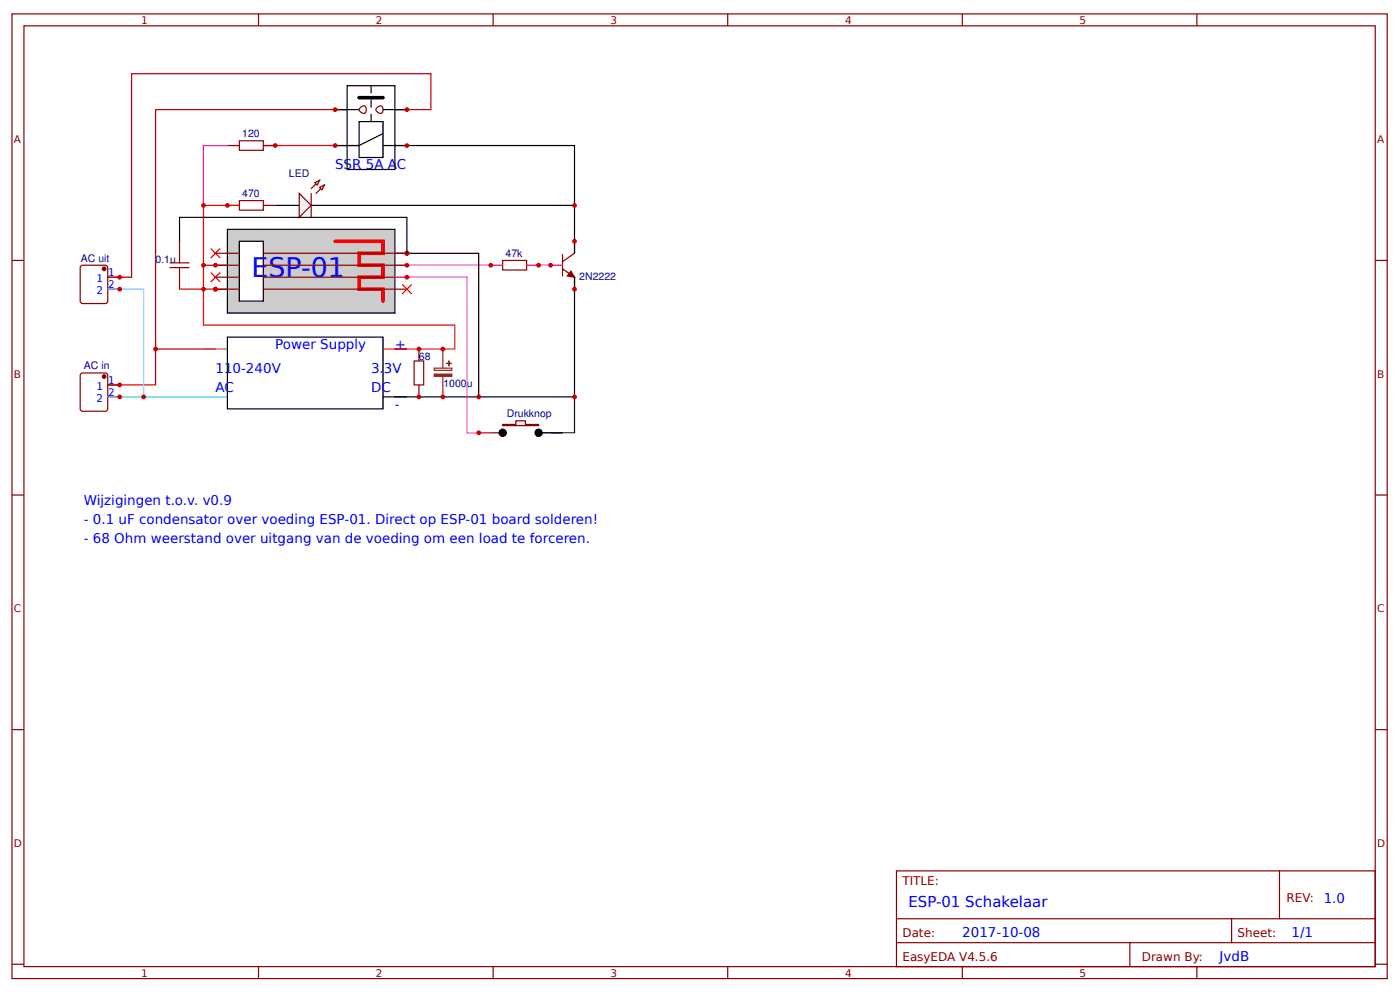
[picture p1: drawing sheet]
<svg xmlns="http://www.w3.org/2000/svg" width="312mm" height="221mm" viewBox="0 0 312 221" stroke-linecap="round" stroke-linejoin="round" font-family="sans-serif">
<g fill="none" stroke="#800" stroke-width=".27">
<path d="M2.7 3.1h306.4v215h-306.4zM5.3 5.8h301.1v209.6h-301.1zM57.6 3.1v2.7M109.9 3.1v2.7M162.2 3.1v2.7M214.4 3.1v2.7M266.7 3.1v2.7M2.7 58h2.6M17.9 59.4l.5-.3h5.1l.4 .3 .1 7.7-.3 .5h-5.3l-.5-.2zM109.3 59.1h2.7M117.3 59.1h2.7M122.7 59.1h2.6"/>
<path d="M125.3 59.9l2.7 1.9v2.6M125.3 56.7v4.8M128 53.8v2.6l-2.7 1.9M306.4 58h2.7M24 61.8h2.7M24 64.4h2.7M17.9 83.4l.5-.3h5.1l.4 .3 .1 7.7-.3 .5h-5.3l-.5-.2zM24 85.8h2.7M24 88.4h2.7M2.7 110.3h2.6M306.4 110.3h2.7M2.7 162.6h2.6"/>
<path d="M306.4 162.6h2.7M199.8 194.1h106.6v21.3h-106.6zM285.1 194.1v10.6M2.7 214.9h2.6M57.6 215.4v2.7M109.9 215.4v2.7M162.2 215.4v2.7M199.8 204.7h106.6M199.8 210.1h106.6M214.4 215.4v2.7M251.8 210.1v5.3M266.7 215.4v2.7"/>
<path d="M274.4 204.7v5.4M306.4 214.9h2.7"/>
</g>
<g fill="#800" stroke="#800" stroke-width=".27">
<path d="M127.2 60.4l.8 1.4-1.6-.3z"/>
<circle cx="23.2" cy="83.9" r=".4"/>
<circle cx="23.2" cy="59.9" r=".4"/>
</g>
<path d="M24 64.4h8v24M24 88.4h24" fill="none" stroke="#6cf" stroke-width=".27"/>
<path d="M48 77.8h-13.3v8h-10.7" fill="none" stroke="#c00" stroke-width=".27"/>
<path d="M61.3 45.8h5.4M69.3 45.8h5.4M128 61.8v26.6h-40" fill="none" stroke="#000" stroke-width=".27"/>
<path d="M112 58h5.3v2.2h-5.3z" fill="none" stroke="#a00000" stroke-width=".27"/>
<path d="M66.7 43.1l2.6 2.7-2.6 2.6z" fill="#efefef" stroke="#800" stroke-width=".27"/>
<path d="M71.2 40.2l-1.9 1.8M72.3 41.2l-1.9 1.9" fill="none" stroke="#800" stroke-width=".27"/>
<g fill="#efefef" stroke="#800" stroke-width=".27">
<path d="M71.2 41.8l1.1-.6-.6 1.1z"/>
<path d="M70.1 40.7l1.1-.5-.5 1z"/>
</g>
<path d="M50.7 45.8h2.6M58.7 45.8h2.6M69.3 43.1v5.3" fill="none" stroke="#800" stroke-width=".27"/>
<path d="M74.7 45.8h53.3v10.6" fill="none" stroke="#000" stroke-width=".27"/>
<path d="M53.3 44.7h5.4v2.1h-5.4z" fill="none" stroke="#a00000" stroke-width=".27"/>
<path d="M58.7 32.4h21.3M53.3 45.8h-8v13.3" fill="none" stroke="#f00" stroke-width=".27"/>
<path d="M128 88.4v8h-5.3" fill="none" stroke="#080" stroke-width=".27"/>
<circle cx="128" cy="88.4" r=".53" fill="#c00"/>
<path d="M88 59.1h24" fill="none" stroke="#f0f" stroke-width=".27"/>
<circle cx="32" cy="88.4" r=".53" fill="#c00"/>
<path d="M88 32.4h40v13.4" fill="none" stroke="#000" stroke-width=".27"/>
<circle cx="128" cy="45.8" r=".53" fill="#c00"/>
<path d="M50.7 59.1h-5.4v13.3h56v5.4h-13.3M45.3 64.4h5.4" fill="none" stroke="#f00" stroke-width=".27"/>
<circle cx="45.3" cy="64.4" r=".53" fill="#c00"/>
<g fill="#000" stroke="#f00" stroke-width=".27">
<path d="M46.9 55.4l2.2 2.1zM46.9 57.5l2.2-2.1z"/>
<path d="M46.9 60.7l2.2 2.1zM46.9 62.8l2.2-2.1z"/>
</g>
<circle cx="45.3" cy="59.1" r=".53" fill="#c00"/>
<path d="M88 56.4h18.7v32" fill="none" stroke="#000" stroke-width=".27"/>
<path d="M77.3 24.4h-42.6v53.4" fill="none" stroke="#c00" stroke-width=".27"/>
<circle cx="34.7" cy="77.8" r=".53" fill="#c00"/>
<path d="M88 24.4h8v-8h-66.7v45.4h-5.3" fill="none" stroke="#c00" stroke-width=".27"/>
<circle cx="106.7" cy="88.4" r=".53" fill="#c00"/>
<path d="M98.7 77.8v4.2M96.8 82h3.9v.5h-3.9zM98.7 83.9v4.5" fill="none" stroke="#8d2323" stroke-width=".27"/>
<g fill="#8d2323" stroke="#8d2323" stroke-width=".27">
<path d="M96.8 83.4h3.9v.5h-3.9z"/>
<path d="M99.5 81h1z"/>
<path d="M100 80.4v1.1z"/>
</g>
<g fill="#c00">
<circle cx="128" cy="53.8" r=".53"/>
<circle cx="128" cy="64.4" r=".53"/>
</g>
<path d="M112 94.6h2.9v-.8h2.2v.8h2.9v.2h-8z" fill="#efefef" stroke="#800" stroke-width=".27"/>
<path d="M120 96.4h5.3" fill="none" stroke="#000" stroke-width=".27"/>
<path d="M106.7 96.4h5.3" fill="none" stroke="#800" stroke-width=".27"/>
<g fill="#000" stroke="#000" stroke-width=".27">
<circle cx="112" cy="96.4" r=".8"/>
<circle cx="120" cy="96.4" r=".8"/>
</g>
<path d="M50.7 51.1h37.3v18.7h-37.3z" fill="#ccc" stroke="#000" stroke-width=".27"/>
<path d="M53.3 53.8h5.4v13.3h-5.4z" fill="#fff" stroke="#000" stroke-width=".27"/>
<path d="M74.7 53.8h10.6v2.6h-5.3v2.7h5.3v2.7h-5.3v2.6h5.3v2.7" fill="none" stroke="#f00" stroke-width=".8"/>
<path d="M48 56.4h5.3M48 59.1h5.3M58.7 56.4h32M58.7 59.1h32M48 61.8h5.3M48 64.4h5.3M58.7 61.8h32M58.7 64.4h32" fill="none" stroke="#800" stroke-width=".27"/>
<path d="M88 61.8h16v34.6h5.3" fill="none" stroke="#f0f" stroke-width=".27"/>
<g fill="#c00">
<circle cx="106.7" cy="96.4" r=".53"/>
<circle cx="90.7" cy="61.8" r=".53"/>
</g>
<path d="M117.3 59.1h8" fill="none" stroke="#f0f" stroke-width=".27"/>
<g fill="#c00">
<circle cx="120" cy="59.1" r=".53"/>
<circle cx="122.7" cy="59.1" r=".53"/>
<circle cx="109.3" cy="59.1" r=".53"/>
<circle cx="90.7" cy="59.1" r=".53"/>
<circle cx="90.7" cy="56.4" r=".53"/>
</g>
<path d="M89.6 63.4l2.1 2.1zM91.7 63.4l-2.1 2.1z" fill="#000" stroke="#f00" stroke-width=".27"/>
<g fill="#c00">
<circle cx="48" cy="59.1" r=".53"/>
<circle cx="48" cy="64.4" r=".53"/>
<circle cx="50.7" cy="45.8" r=".53"/>
</g>
<path d="M77.3 19.1h10.7v18.7h-10.7zM74.7 24.4h5.3M80 27.1h5.3v8h-5.3zM85.3 29.8l-5.3 2.6h-5.3M85.3 32.4h5.4M85.3 24.4h5.4" fill="none" stroke="#000" stroke-width=".27"/>
<path d="M80.3 23.9a.71 .71 0 0 1 1.2 0v1.1a.85 .85 0 0 1-1 .1 .85 .85 0 0 1-.4-.9zM84.1 23.9a.71 .71 0 0 1 1.2 0v1.1a.85 .85 0 0 1-1 .1 .85 .85 0 0 1-.5-.9z" fill="none" stroke="#800" stroke-width=".27"/>
<path d="M80 21.8h5.3" fill="none" stroke="#000" stroke-width=".8"/>
<path d="M82.7 27.1v-8" fill="none" stroke="#000" stroke-width=".27" stroke-dasharray="1.6 1.6"/>
<g fill="#c00">
<circle cx="90.7" cy="24.4" r=".53"/>
<circle cx="74.7" cy="24.4" r=".53"/>
<circle cx="74.7" cy="32.4" r=".53"/>
<circle cx="90.7" cy="32.4" r=".53"/>
</g>
<path d="M53.3 31.4h5.4v2.1h-5.4z" fill="none" stroke="#a00000" stroke-width=".27"/>
<path d="M50.7 32.4h2.6M58.7 32.4h2.6" fill="none" stroke="#800" stroke-width=".27"/>
<circle cx="61.3" cy="32.4" r=".53" fill="#c00"/>
<path d="M50.7 32.4h-5.4v13.4" fill="none" stroke="#f0f" stroke-width=".27"/>
<g fill="#c00">
<circle cx="45.3" cy="45.8" r=".53"/>
<circle cx="26.7" cy="88.4" r=".53"/>
<circle cx="26.7" cy="85.8" r=".53"/>
<circle cx="26.7" cy="64.4" r=".53"/>
<circle cx="26.7" cy="61.8" r=".53"/>
</g>
<path d="M45.3 77.8h5.4" fill="none" stroke="#c90" stroke-width=".27"/>
<path d="M45.3 88.4h5.4" fill="none" stroke="#6cf" stroke-width=".27"/>
<path d="M85.3 77.8h5.4" fill="none" stroke="#f00" stroke-width=".27"/>
<path d="M50.7 75.1h34.6v16h-34.6zM85.3 88.4h5.4" fill="none" stroke="#000" stroke-width=".27"/>
<path d="M92.3 80.4h2.1v5.4h-2.1z" fill="none" stroke="#a00000" stroke-width=".27"/>
<path d="M93.3 77.8v2.6M93.3 85.8v2.6" fill="none" stroke="#800" stroke-width=".27"/>
<g fill="#c00">
<circle cx="98.7" cy="77.8" r=".53"/>
<circle cx="98.7" cy="88.4" r=".53"/>
<circle cx="93.3" cy="77.8" r=".53"/>
<circle cx="93.3" cy="88.4" r=".53"/>
</g>
<path d="M37.9 59.6h4.2M37.9 58.6h4.2M40 56.4v2.2M40 59.6v2.2" fill="none" stroke="#a00000" stroke-width=".27"/>
<path d="M40 53.8v2.6M40 61.8v2.6" fill="none" stroke="#800" stroke-width=".27"/>
<g fill="#c00">
<circle cx="90.7" cy="56.4" r=".53"/>
<circle cx="48" cy="64.4" r=".53"/>
</g>
<path d="M40 64.4h5.3" fill="none" stroke="#f00" stroke-width=".27"/>
<path d="M40 53.8v-5.4h50.7v8" fill="none" stroke="#000" stroke-width=".27"/>
<text font-size="6" fill="#00f" x="56" y="61.8">ESP-01</text>
<text font-size="3.3" fill="#00f" x="202.4" y="202.1">ESP-01 Schakelaar</text>
<g font-size="3" fill="#00f">
<text x="74.7" y="37.8">SSR 5A AC</text>
<text x="61.3" y="77.8">Power Supply</text>
<text x="88" y="77.8">+</text>
<text x="48" y="83.1">110-240V</text>
<text x="82.7" y="83.1">3.3V</text>
<text x="48" y="87.4">AC</text>
<text x="82.7" y="87.4">DC</text>
<text x="88" y="91.1">-</text>
<text x="18.7" y="112.4">Wijzigingen t.o.v. v0.9</text>
<text x="18.7" y="116.7">- 0.1 uF condensator over voeding ESP-01. Direct op ESP-01 board solderen!</text>
<text x="18.7" y="121">- 68 Ohm weerstand over uitgang van de voeding om een load te forceren.</text>
<text x="295" y="201.3">1.0</text>
<text x="214.4" y="208.7">2017-10-08</text>
<text x="287.8" y="208.7">1/1</text>
<text x="271.8" y="214.1">JvdB</text>
</g>
<g font-size="2.7" fill="#800">
<text x="201.1" y="197.3">TITLE:</text>
<text x="286.7" y="201">REV:</text>
<text x="201.1" y="208.7">Date:</text>
<text x="275.8" y="208.7">Sheet:</text>
<text x="201.1" y="214.1">EasyEDA V4.5.6</text>
<text x="254.4" y="214.1">Drawn By:</text>
</g>
<g font-size="2.3" fill="#800">
<text x="31.5" y="5.4">1</text>
<text x="83.7" y="5.4">2</text>
<text x="136" y="5.4">3</text>
<text x="188.3" y="5.4">4</text>
<text x="240.6" y="5.4">5</text>
<text x="3.1" y="31.9">A</text>
<text x="306.8" y="31.9">A</text>
<text x="3.1" y="84.2">B</text>
<text x="306.8" y="84.2">B</text>
<text x="3.1" y="136.4">C</text>
<text x="306.8" y="136.4">C</text>
<text x="3.1" y="188.7">D</text>
<text x="306.8" y="188.7">D</text>
<text x="31.5" y="217.7">1</text>
<text x="83.7" y="217.7">2</text>
<text x="136" y="217.7">3</text>
<text x="188.3" y="217.7">4</text>
<text x="240.6" y="217.7">5</text>
</g>
<g font-size="2.3" fill="#000080">
<text x="54" y="30.6">120</text>
<text x="64.4" y="39.4">LED</text>
<text x="54" y="43.9">470</text>
<text x="18" y="58.3">AC uit</text>
<text x="34.7" y="58.7">0.1u</text>
<text x="112.7" y="57.2">47k</text>
<text x="129.1" y="62.4">2N2222</text>
<text x="18.7" y="82.3">AC in</text>
<text x="93.3" y="80.3">68</text>
<text x="98.8" y="86.2">1000u</text>
<text x="112.9" y="93">Drukknop</text>
</g>
<g font-size="2.3" fill="#00f">
<text x="21.5" y="62.8">1</text>
<text x="21.5" y="65.5">2</text>
<text x="24.1" y="61.5">1</text>
<text x="24.1" y="64.2">2</text>
<text x="21.5" y="86.8">1</text>
<text x="21.5" y="89.5">2</text>
<text x="24.1" y="85.5">1</text>
<text x="24.1" y="88.2">2</text>
</g>
</svg>
